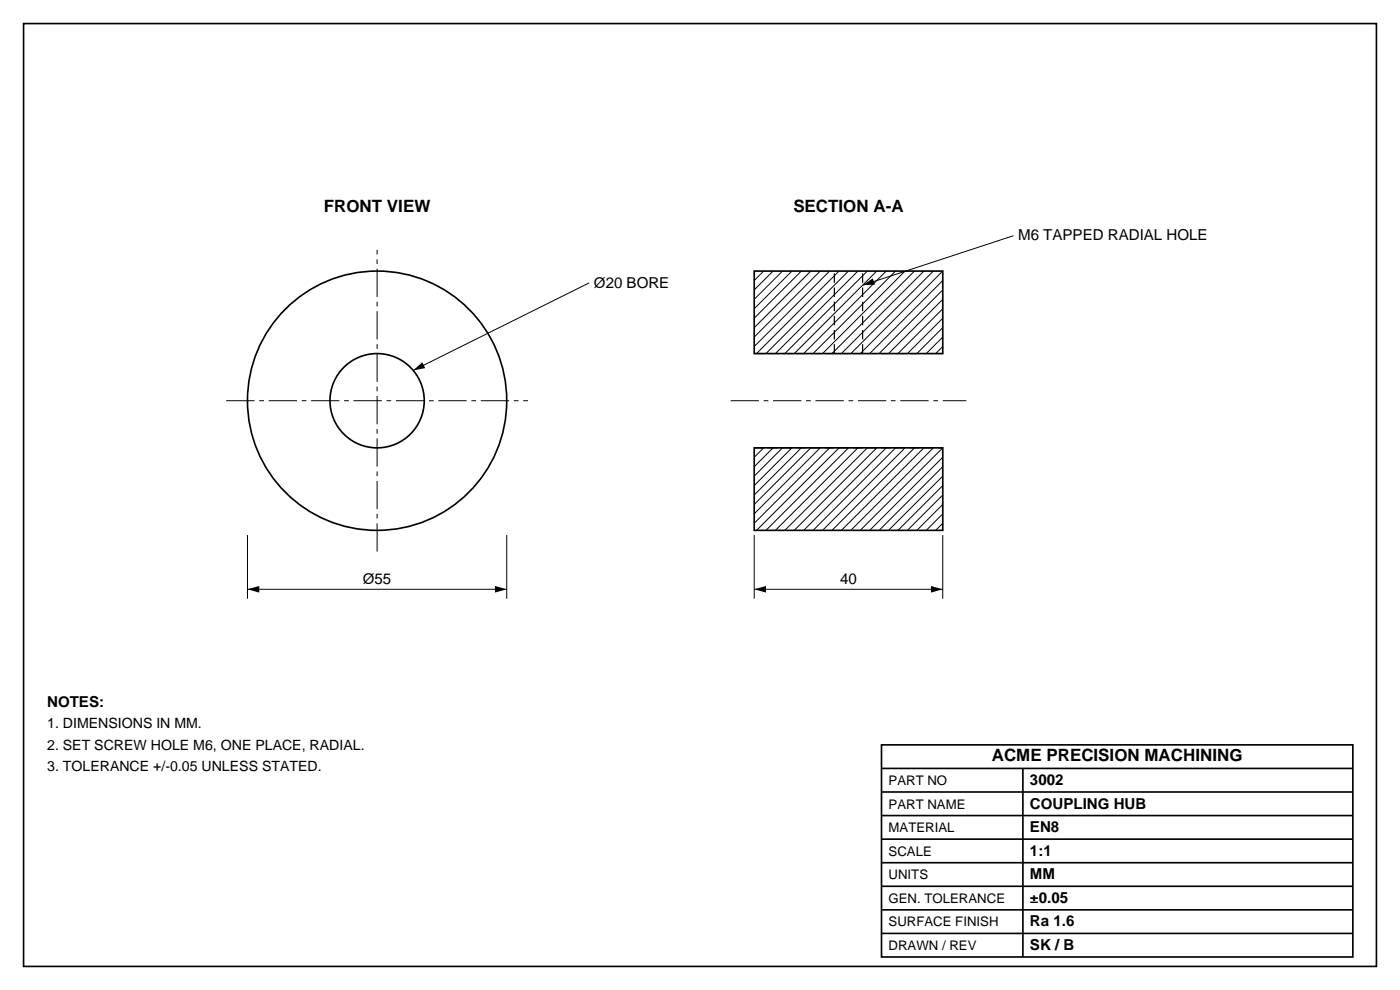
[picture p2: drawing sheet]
<svg xmlns="http://www.w3.org/2000/svg" width="297mm" height="210mm" viewBox="0 0 297 210" stroke-linecap="round" stroke-linejoin="round" font-family="sans-serif">
<g fill="none" stroke="#000" stroke-width=".35">
<path d="M5 5h287v200h-287zM160 57.5h40v17.5h-40zM160 95h40v17.5h-40zM187 158h100v45h-100zM187 163h100M187 168h100M187 173h100M187 178h100M217 163v40M187 183h100M187 188h100M187 193h100"/>
<path d="M187 198h100"/>
<circle cx="80" cy="85" r="27.5"/>
<circle cx="80" cy="85" r="10"/>
</g>
<path d="M48 85h64M155 85h50M80 117v-64" fill="none" stroke="#000" stroke-width=".21" stroke-dasharray="6 1 1 1" stroke-linecap="butt"/>
<g fill="none" stroke="#000" stroke-width=".21">
<path d="M125 60l-37.3 18.6M160 57.5h.1M162 57.5l-2 2M164 57.5l-4 4M166 57.5l-6 6M168 57.5l-8 8M170 57.5l-10 10M172 57.5l-12 12M174 57.5l-14 14M176 57.5l-16 16M178 57.5l-17.5 17.5M180 57.5l-17.5 17.5"/>
<path d="M182 57.5l-17.5 17.5M184 57.5l-17.5 17.5M186 57.5l-17.5 17.5M188 57.5l-17.5 17.5M190 57.5l-17.5 17.5M192 57.5l-17.5 17.5M194 57.5l-17.5 17.5M196 57.5l-17.5 17.5M198 57.5l-17.5 17.5M200 57.5l-17.5 17.5M200.1 59.4l-15.6 15.6M215 50l-32 10.5"/>
<path d="M200.1 61.4l-13.6 13.6M200.1 63.4l-11.6 11.6M200.1 65.4l-9.6 9.6M200.1 67.4l-7.6 7.6M200.1 69.4l-5.6 5.6M200.1 71.4l-3.6 3.6M200.1 73.4l-1.6 1.6M160 95h.1M162 95l-2 2M164 95l-4 4M166 95l-6 6M168 95l-8 8"/>
<path d="M170 95l-10 10M172 95l-12 12M174 95l-14 14M176 95l-16 16M178 95l-17.5 17.5M180 95l-17.5 17.5M182 95l-17.5 17.5M184 95l-17.5 17.5M186 95l-17.5 17.5M188 95l-17.5 17.5M190 95l-17.5 17.5M192 95l-17.5 17.5"/>
<path d="M194 95l-17.5 17.5M196 95l-17.5 17.5M198 95l-17.5 17.5M200 95l-17.5 17.5M200.1 96.9l-15.6 15.6M200.1 98.9l-13.6 13.6M52.5 113.5v13.5M107.5 113.5v13.5M160 113.5v13.5M200 113.5v13.5M200.1 100.9l-11.6 11.6M200.1 102.9l-9.6 9.6"/>
<path d="M200.1 104.9l-7.6 7.6M200.1 106.9l-5.6 5.6M200.1 108.9l-3.6 3.6M200.1 110.9l-1.6 1.6M52.5 125h55M160 125h40"/>
</g>
<path d="M87.7 78.6l1.9-1.8 .6 1.3zM183 60.5l2.2-1.4 .4 1.3zM52.5 125l2.5-.7v1.4zM105 124.3l2.5 .7-2.5 .7zM160 125l2.5-.7v1.4zM197.5 124.3l2.5 .7-2.5 .7z" fill="#000"/>
<path d="M160 75h40M177 75v-17.5M183 75v-17.5M160 95h40" fill="none" stroke="#000" stroke-width=".25" stroke-dasharray="2 1" stroke-linecap="butt"/>
<g font-size="3.6">
<text x="68.7" y="45">FRONT VIEW</text>
<text x="168.3" y="45">SECTION A-A</text>
<text x="210.4" y="161.5">ACME PRECISION MACHINING</text>
</g>
<g font-size="3.2">
<text x="216" y="51">M6 TAPPED RADIAL HOLE</text>
<text x="126" y="61">Ø20 BORE</text>
<text x="77" y="123.8">Ø55</text>
<text x="178.2" y="123.8">40</text>
<text x="10" y="150">NOTES:</text>
<text x="218.5" y="166.5">3002</text>
<text x="218.5" y="171.5">COUPLING HUB</text>
<text x="218.5" y="176.5">EN8</text>
<text x="218.5" y="181.5">1:1</text>
<text x="218.5" y="186.5">MM</text>
<text x="218.5" y="191.5">±0.05</text>
<text x="218.5" y="196.5">Ra 1.6</text>
<text x="218.5" y="201.5">SK / B</text>
</g>
<g font-size="3">
<text x="10" y="154.5">1. DIMENSIONS IN MM.</text>
<text x="10" y="159">2. SET SCREW HOLE M6, ONE PLACE, RADIAL.</text>
<text x="10" y="163.5">3. TOLERANCE +/-0.05 UNLESS STATED.</text>
</g>
<g font-size="2.8">
<text x="188.5" y="166.5">PART NO</text>
<text x="188.5" y="171.5">PART NAME</text>
<text x="188.5" y="176.5">MATERIAL</text>
<text x="188.5" y="181.5">SCALE</text>
<text x="188.5" y="186.5">UNITS</text>
<text x="188.5" y="191.5">GEN. TOLERANCE</text>
<text x="188.5" y="196.5">SURFACE FINISH</text>
<text x="188.5" y="201.5">DRAWN / REV</text>
</g>
</svg>
